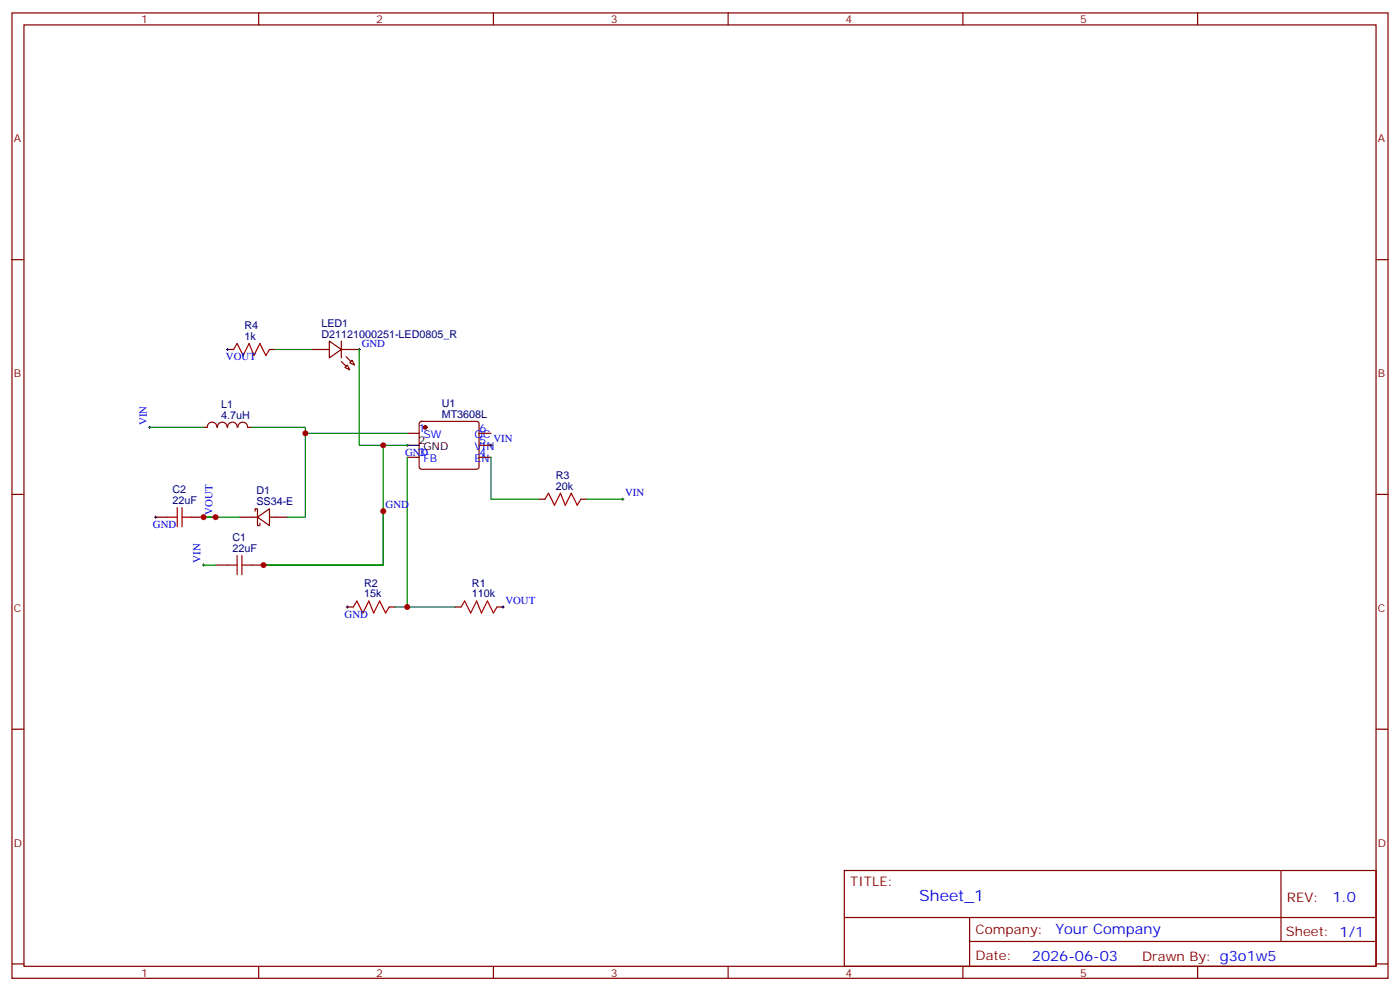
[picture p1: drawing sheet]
<svg xmlns="http://www.w3.org/2000/svg" width="412mm" height="292mm" viewBox="0 0 412 292" stroke-linecap="round" stroke-linejoin="round" font-family="sans-serif">
<g fill="none" stroke="#870000" stroke-width=".35">
<path d="M3.5 3.8h405.4v284.3h-405.4zM7.1 7.3h398.2v277.3h-398.2zM76.2 3.8v3.5M145.3 3.8v3.5M214.5 3.8v3.5M283.6 3.8v3.5M352.8 3.8v3.5M3.5 76.5h3.6M405.3 76.5h3.6M67 102.9h1.8M79.4 102.9h1.7M91.7 102.9h5.3"/>
<path d="M97 100.5l3.5 2.4-3.5 2.5zM100.5 102.9h5.3M100.5 100.5v4.9M101.6 108.2l.7-.7 .7 1.4zM103 106.8l.7-.7 .7 1.4zM63.9 125.8a1.41 1.41 0 0 0-1.4-1.5 1.41 1.41 0 0 0-1.4 1.5l-1.1 .1M64.1 125.8a1.41 1.41 0 0 1 1.4-1.5 1.41 1.41 0 0 1 1.4 1.5M67.1 125.8a1.41 1.41 0 0 1 1.4-1.5 1.41 1.41 0 0 1 1.4 1.5M70.1 125.8a1.41 1.41 0 0 1 1.4-1.5 1.41 1.41 0 0 1 1.4 1.5M73 125.9h1.1M119.9 127.6h3.6M119.9 134.7h3.6"/>
<path d="M123.7 124.3l.5-.2h16.2l.5 .2 .2 .5v12.7l-.2 .5-.5 .2h-16.2l-.5-.2-.2-.5v-12.7zM141.1 127.6h3.5M141.1 134.7h3.5M141.1 131.2h3.5M3.5 145.6h3.6M45.9 152.3h3.5M56.4 152.3h3.6M70.6 152.3h5.2M75.1 150.6v-.7h.7v4.9h.8v-.7M75.8 152.3l3.6-2.4v4.9zM79.4 152.3h5.3M158.7 147h1.8"/>
<path d="M171.1 147h1.8M405.3 145.6h3.6M63.5 166.4h3.5M74.1 166.4h3.5M102.3 178.8h1.8M114.7 178.8h1.7M134.1 178.8h1.7M146.4 178.8h1.8M3.5 214.8h3.6M405.3 214.8h3.6M248.7 256.4h156.6v28.2h-156.6zM377.3 256.4v20.9"/>
<path d="M248.7 270.2h156.5M285.6 277.3h119.6M285.6 270.2v14.2M3.5 283.9h3.6M76.2 284.6v3.5M145.3 284.6v3.5M214.5 284.6v3.5M283.6 284.6v3.5M352.8 284.6v3.5M405.3 283.9h3.6"/>
</g>
<g fill="#870000" stroke="#870000" stroke-width=".35">
<path d="M100.5 106.5l1.5 1.4z"/>
<path d="M102 105.1l1.4 1.4z"/>
<circle cx="125.2" cy="125.9" r=".53"/>
</g>
<path d="M119.9 131.2h3.6" fill="none" stroke="#000" stroke-width=".35"/>
<path d="M68.8 102.9l1-1.7 1.8 3.5 1.8-3.5 1.4 3.5 1.8-3.5 1.7 3.5 1.1-1.8M49.4 152.3h2.8M52.2 149.5v5.7M53.6 152.3h2.8M53.6 149.5v5.7M160.5 147l1.1-1.7 1.7 3.5 1.8-3.5 1.4 3.5 1.8-3.5 1.7 3.5 1.1-1.8M67 166.4h2.8M69.8 163.6v5.7M71.3 166.4h2.8M71.3 163.6v5.7M104.1 178.8l1-1.8 1.8 3.6 1.8-3.6 1.4 3.6 1.7-3.6 1.8 3.6 1.1-1.8M135.8 178.8l1.1-1.8 1.7 3.6 1.8-3.6 1.4 3.6 1.8-3.6 1.7 3.6 1.1-1.8" fill="none" stroke="#a10000" stroke-width=".35"/>
<path d="M81.1 102.9h10.6M105.8 102.9v28.3h14.1M44.1 125.9h15.9M74.1 125.9h15.9v1.7h29.9M90 127.6v24.7h-5.3M112.9 131.2v35.2h-35.3h35.3v-15.8M119.9 134.7v44.1M144.6 134.7v12.3h14.1M60 152.3h10.6M172.9 147h10.5M60 166.4h3.5M116.4 178.8h17.7" fill="none" stroke="#008700" stroke-width=".35"/>
<g fill="none" stroke="#000" stroke-width=".29">
<path d="M66.7 102.9h.7M67 102.6v.7M105.5 102.9h.7M105.8 102.6v.7M43.7 125.9h.7M44.1 125.5v.7M119.6 131.2h.7M119.9 130.8v.7M144.3 131.2h.7M144.6 130.8v.7M45.5 152.3h.7M45.9 152v.7"/>
<path d="M63.1 152.3h.8M63.5 152v.7M112.5 150.6h.7M112.9 150.2v.7M183.1 147h.7M183.4 146.7v.7M59.6 166.4h.7M60 166.1v.7M102 178.8h.7M102.3 178.4v.7M147.8 178.8h.7M148.2 178.4v.7"/>
</g>
<g fill="#c00">
<circle cx="60" cy="152.3" r=".88"/>
<circle cx="63.5" cy="152.3" r=".88"/>
<circle cx="119.9" cy="178.8" r=".88"/>
<circle cx="90" cy="127.6" r=".88"/>
<circle cx="112.9" cy="131.2" r=".88"/>
<circle cx="112.9" cy="150.6" r=".88"/>
<circle cx="77.6" cy="166.4" r=".88"/>
</g>
<text font-size="4.6" fill="#00f" x="270.8" y="265.4">Sheet_1</text>
<g font-size="4.2" fill="#00f">
<text x="392.5" y="265.7">1.0</text>
<text x="310.9" y="275.2">Your Company</text>
<text x="304" y="283">2026-06-03</text>
</g>
<g font-size="3.9" fill="#800">
<text x="250.5" y="261">TITLE:</text>
<text x="379.1" y="265.7">REV:</text>
<text x="287.4" y="275.2">Company:</text>
<text x="378.7" y="275.8">Sheet: 1/1</text>
<text x="287.4" y="282.9">Date:</text>
<text x="336.4" y="282.9">Drawn By: g3o1w5</text>
</g>
<g font-size="3.2" fill="#800">
<text x="41.6" y="6.8">1</text>
<text x="110.8" y="6.8">2</text>
<text x="179.9" y="6.8">3</text>
<text x="249.1" y="6.8">4</text>
<text x="318.2" y="6.8">5</text>
<text x="4.1" y="41.9">A</text>
<text x="405.9" y="41.9">A</text>
<text x="4.1" y="111.1">B</text>
<text x="405.9" y="111.1">B</text>
<text x="4.1" y="180.2">C</text>
<text x="405.9" y="180.2">C</text>
<text x="4.1" y="249.3">D</text>
<text x="405.9" y="249.3">D</text>
<text x="41.6" y="287.6">1</text>
<text x="110.8" y="287.6">2</text>
<text x="179.9" y="287.6">3</text>
<text x="249.1" y="287.6">4</text>
<text x="318.2" y="287.6">5</text>
</g>
<g font-size="3.2" fill="#000080">
<text x="72" y="100.1">1k</text>
<text x="72" y="96.9">R4</text>
<text x="94.7" y="99.4">D21121000251-LED0805_R</text>
<text x="94.7" y="96.2">LED1</text>
<text x="130.1" y="119.8">U1</text>
<text x="65.2" y="123.3">4.7uH</text>
<text x="65.2" y="120.1">L1</text>
<text x="130.1" y="123">MT3608L</text>
<text x="163.7" y="141">R3</text>
<text x="50.8" y="148.4">22uF</text>
<text x="50.8" y="145.3">C2</text>
<text x="75.5" y="148.8">SS34-E</text>
<text x="75.5" y="145.6">D1</text>
<text x="163.7" y="144.2">20k</text>
<text x="68.4" y="159.4">C1</text>
<text x="68.4" y="162.6">22uF</text>
<text x="107.3" y="172.8">R2</text>
<text x="139" y="172.8">R1</text>
<text x="107.3" y="176">15k</text>
<text x="139" y="176">110k</text>
</g>
<g font-size="3.2" fill="#00f">
<text x="66.6" y="106.1">VOUT</text>
<text x="106.5" y="102.1">GND</text>
<text x="43.2" y="125.2" transform="rotate(-90 43.2 125.2)">VIN</text>
<text x="123.3" y="127.3">1</text>
<text x="124.8" y="129">SW</text>
<text x="139.8" y="129">OC</text>
<text x="141.3" y="130.8">5 VIN</text>
<text x="141.3" y="127.3">6</text>
<text x="119.3" y="134.3">GND</text>
<text x="123.3" y="134.3">3</text>
<text x="124.8" y="136.1">FB</text>
<text x="139.8" y="136.1">EN</text>
<text x="139.8" y="132.6">VIN</text>
<text x="141.3" y="134.3">4</text>
<text x="113.6" y="149.7">GND</text>
<text x="184.1" y="146.2">VIN</text>
<text x="45.1" y="155.5">GND</text>
<text x="62.6" y="151.6" transform="rotate(-90 62.6 151.6)">VOUT</text>
<text x="59.1" y="165.7" transform="rotate(-90 59.1 165.7)">VIN</text>
<text x="148.9" y="177.9">VOUT</text>
<text x="101.5" y="182">GND</text>
</g>
<g font-size="3.2">
<text x="123.3" y="130.8">2</text>
<text x="124.8" y="132.6">GND</text>
</g>
</svg>
